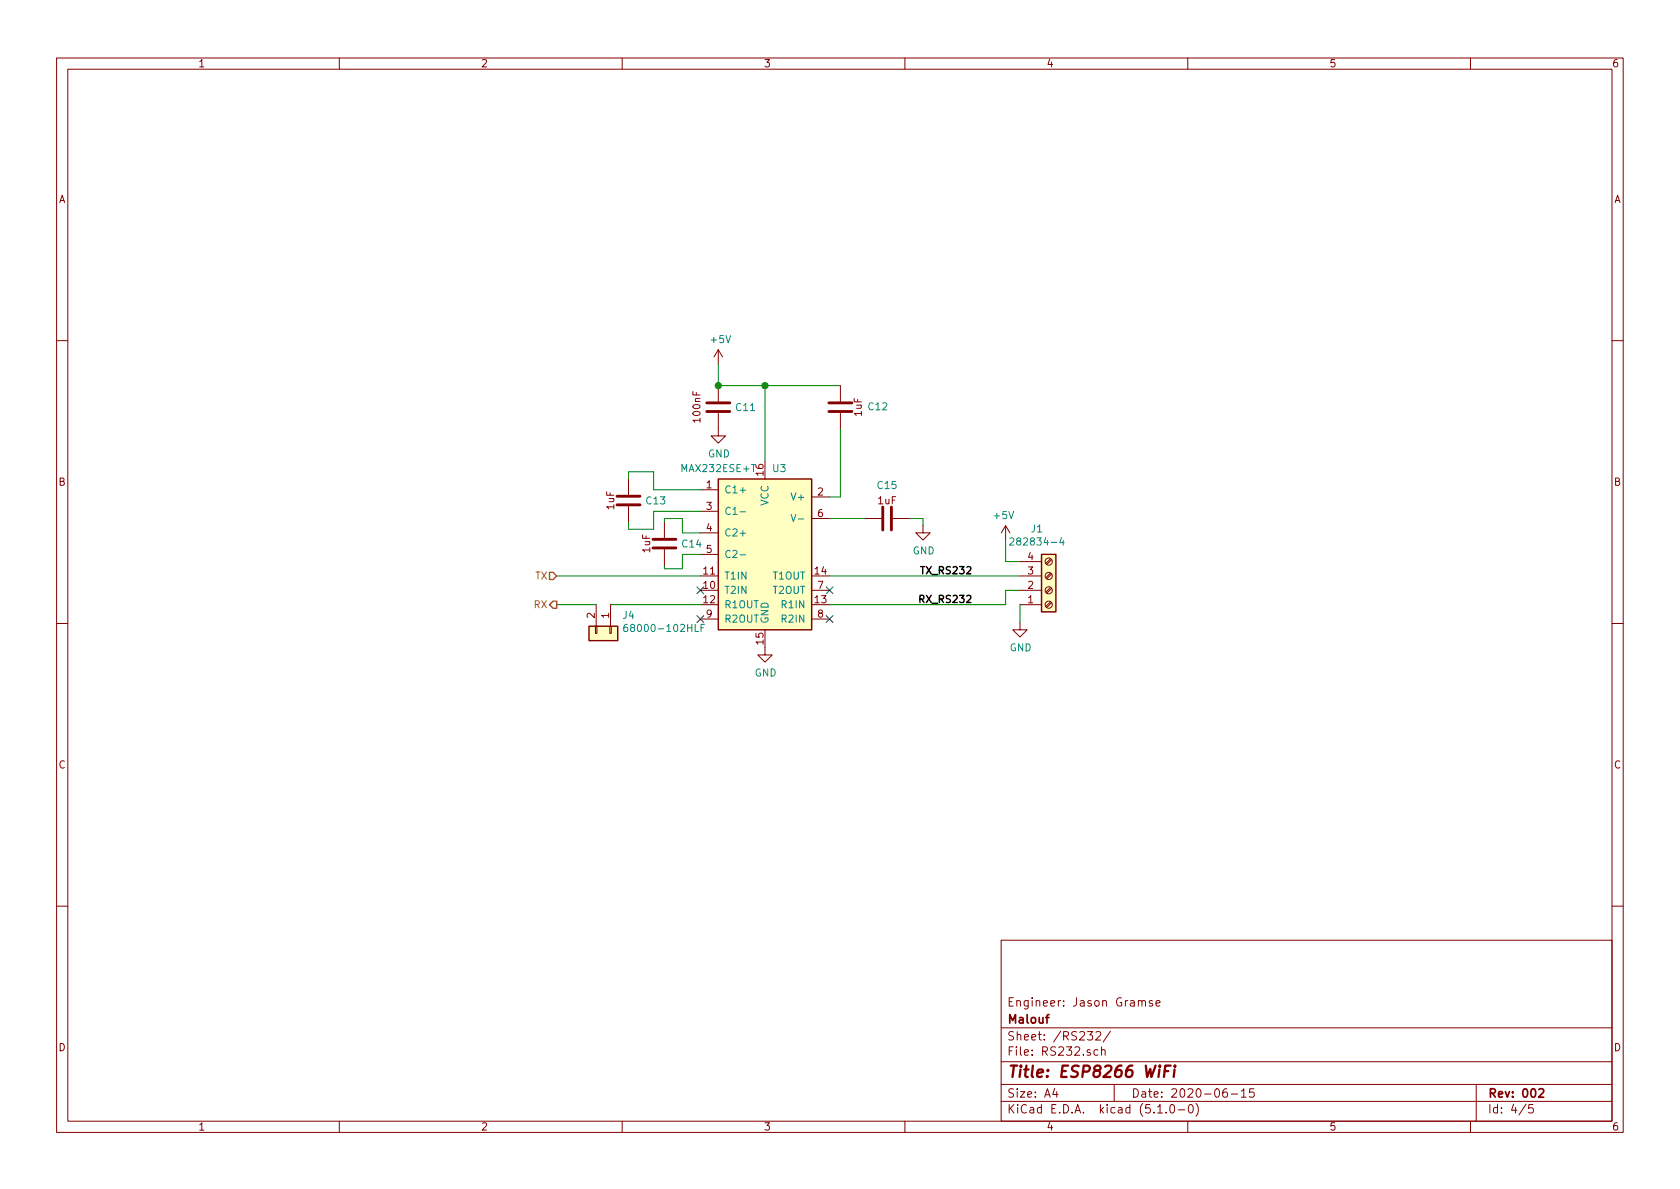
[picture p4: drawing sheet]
EESchema Schematic File Version 4
LIBS:ESP8266-cache
EELAYER 29 0
EELAYER END
$Descr A4 11693 8268
encoding utf-8
Sheet 4 5
Title "ESP8266 WiFi "
Date "2020-06-15"
Rev "002"
Comp "Malouf"
Comment1 "Engineer: Jason Gramse"
Comment2 ""
Comment3 ""
Comment4 ""
$EndDescr
Wire Wire Line
	5325 2675 5000 2675
Wire Wire Line
	5000 2675 5000 2525
$Comp
L power:+5V #PWR?
U 1 1
P 5000 2525
AR Path="/5E388A84/5F63E52F" Ref="#PWR?"  Part="1" 
AR Path="/5E388A2A/5F613B94/5F63E52F" Ref="#PWR0101"  Part="1" 
AR Path="/5F85244C/5F63E52F" Ref="#PWR0143"  Part="1" 
F 0 "#PWR0143" H 5000 2375 50  0001 C CNN
F 1 "+5V" H 5015 2698 50  0000 C CNN
F 2 "" H 5000 2525 50  0001 C CNN
F 3 "" H 5000 2525 50  0001 C CNN
	1    5000 2525
	1    0    0    -1  
$EndComp
$Comp
L Capacitors:CC0603KRX7R9BB104 C?
U 1 1
P 5000 2575
AR Path="/5E388A84/5F63E536" Ref="C?"  Part="1" 
AR Path="/5E388A2A/5F613B94/5F63E536" Ref="C11"  Part="1" 
AR Path="/5F85244C/5F63E536" Ref="C11"  Part="1" 
F 0 "C11" H 5115 2325 50  0000 L CNN
F 1 "CC0603KRX7R9BB104" H 5000 2525 50  0001 C CNN
F 2 "Capacitor_SMD:C_0603_1608Metric" H 5000 2625 50  0001 C CNN
F 3 "https://datasheet.lcsc.com/szlcsc/YAGEO-CC0603KRX7R9BB104_C14663.pdf" H 5000 2625 50  0001 C CNN
F 4 "C14663" H 5000 2575 50  0001 C CNN "LCSC Part #"
	1    5000 2575
	1    0    0    -1  
$EndComp
Connection ~ 5000 2675
Connection ~ 5325 2675
$Comp
L Interface_UART:MAX232ESE+T U?
U 1 1
P 5325 3750
AR Path="/5E388A84/5F63E53F" Ref="U?"  Part="1" 
AR Path="/5E388A2A/5F613B94/5F63E53F" Ref="U3"  Part="1" 
AR Path="/5F85244C/5F63E53F" Ref="U3"  Part="1" 
F 0 "U3" H 5425 4250 50  0000 C CNN
F 1 "MAX232ESE+T" H 5000 4250 50  0000 C CNN
F 2 "Package_SO:SOIC-16_3.9x9.9mm_P1.27mm" H 5375 4200 50  0001 C CNN
F 3 "https://datasheet.lcsc.com/szlcsc/Maxim-Integrated-MAX232ESE-T_C26860.pdf" H 5375 4200 50  0001 C CNN
F 4 "C26860" H 5325 3750 50  0001 C CNN "LCSC Part #"
	1    5325 3750
	1    0    0    -1  
$EndComp
$Comp
L power:GND #PWR?
U 1 1
P 5000 2975
AR Path="/5E388A84/5F63E545" Ref="#PWR?"  Part="1" 
AR Path="/5E388A2A/5F613B94/5F63E545" Ref="#PWR0102"  Part="1" 
AR Path="/5F85244C/5F63E545" Ref="#PWR0144"  Part="1" 
F 0 "#PWR0144" H 5000 2725 50  0001 C CNN
F 1 "GND" H 5005 2802 50  0000 C CNN
F 2 "" H 5000 2975 50  0001 C CNN
F 3 "" H 5000 2975 50  0001 C CNN
	1    5000 2975
	1    0    0    -1  
$EndComp
Wire Wire Line
	5325 2675 5325 3200
Wire Wire Line
	5325 2675 5850 2675
Wire Wire Line
	5850 2975 5850 3450
Wire Wire Line
	5850 3450 5775 3450
Wire Wire Line
	5775 3600 6025 3600
Wire Wire Line
	6325 3600 6425 3600
Wire Wire Line
	6425 3600 6425 3650
$Comp
L power:GND #PWR?
U 1 1
P 6425 3650
AR Path="/5E388A84/5F63E552" Ref="#PWR?"  Part="1" 
AR Path="/5E388A2A/5F613B94/5F63E552" Ref="#PWR0103"  Part="1" 
AR Path="/5F85244C/5F63E552" Ref="#PWR0145"  Part="1" 
F 0 "#PWR0145" H 6425 3400 50  0001 C CNN
F 1 "GND" H 6430 3477 50  0000 C CNN
F 2 "" H 6425 3650 50  0001 C CNN
F 3 "" H 6425 3650 50  0001 C CNN
	1    6425 3650
	1    0    0    -1  
$EndComp
Text Label 6775 4000 2    50   ~ 10
TX_RS232
Text Label 6775 4200 2    50   ~ 10
RX_RS232
NoConn ~ 5775 4100
NoConn ~ 5775 4300
$Comp
L power:GND #PWR?
U 1 1
P 5325 4500
AR Path="/5E388A84/5F63E55C" Ref="#PWR?"  Part="1" 
AR Path="/5E388A2A/5F613B94/5F63E55C" Ref="#PWR0104"  Part="1" 
AR Path="/5F85244C/5F63E55C" Ref="#PWR0146"  Part="1" 
F 0 "#PWR0146" H 5325 4250 50  0001 C CNN
F 1 "GND" H 5330 4327 50  0000 C CNN
F 2 "" H 5325 4500 50  0001 C CNN
F 3 "" H 5325 4500 50  0001 C CNN
	1    5325 4500
	1    0    0    -1  
$EndComp
NoConn ~ 4875 4100
NoConn ~ 4875 4300
Wire Wire Line
	4875 4000 3875 4000
Wire Wire Line
	4250 4200 4875 4200
Wire Wire Line
	4875 3400 4550 3400
Wire Wire Line
	4550 3400 4550 3275
Wire Wire Line
	4550 3275 4375 3275
Wire Wire Line
	4375 3275 4375 3325
Wire Wire Line
	4375 3625 4375 3675
Wire Wire Line
	4375 3675 4550 3675
Wire Wire Line
	4550 3675 4550 3550
Wire Wire Line
	4550 3550 4875 3550
Wire Wire Line
	4625 3625 4625 3600
Wire Wire Line
	4625 3600 4750 3600
Wire Wire Line
	4750 3600 4750 3700
Wire Wire Line
	4750 3700 4875 3700
Wire Wire Line
	4625 3925 4625 3950
Wire Wire Line
	4625 3950 4750 3950
Wire Wire Line
	4750 3950 4750 3850
Wire Wire Line
	4750 3850 4875 3850
Wire Wire Line
	5775 4000 7100 4000
Wire Wire Line
	7000 4200 7000 4100
Wire Wire Line
	7000 4100 7100 4100
Wire Wire Line
	5775 4200 7000 4200
$Comp
L Connector:282834-4 J?
U 1 1
P 7300 4100
AR Path="/5E388A84/5F63E57C" Ref="J?"  Part="1" 
AR Path="/5E388A2A/5F613B94/5F63E57C" Ref="J1"  Part="1" 
AR Path="/5F85244C/5F63E57C" Ref="J1"  Part="1" 
F 0 "J1" H 7218 3675 50  0000 C CNN
F 1 "282834-4" H 7218 3766 50  0000 C CNN
F 2 "TerminalBlock_TE-Connectivity:TerminalBlock_TE_282834-4_1x04_P2.54mm_Horizontal" H 7300 4100 50  0001 C CNN
F 3 "~" H 7300 4100 50  0001 C CNN
	1    7300 4100
	1    0    0    1   
$EndComp
Wire Wire Line
	7100 3900 7000 3900
Wire Wire Line
	7000 3900 7000 3750
$Comp
L power:+5V #PWR?
U 1 1
P 7000 3750
AR Path="/5E388A84/5F63E584" Ref="#PWR?"  Part="1" 
AR Path="/5E388A2A/5F613B94/5F63E584" Ref="#PWR0116"  Part="1" 
AR Path="/5F85244C/5F63E584" Ref="#PWR0147"  Part="1" 
F 0 "#PWR0147" H 7000 3600 50  0001 C CNN
F 1 "+5V" H 7015 3923 50  0000 C CNN
F 2 "" H 7000 3750 50  0001 C CNN
F 3 "" H 7000 3750 50  0001 C CNN
	1    7000 3750
	-1   0    0    -1  
$EndComp
Wire Wire Line
	7100 4200 7100 4325
$Comp
L power:GND #PWR?
U 1 1
P 7100 4325
AR Path="/5E388A84/5F63E58B" Ref="#PWR?"  Part="1" 
AR Path="/5E388A2A/5F613B94/5F63E58B" Ref="#PWR0117"  Part="1" 
AR Path="/5F85244C/5F63E58B" Ref="#PWR0148"  Part="1" 
F 0 "#PWR0148" H 7100 4075 50  0001 C CNN
F 1 "GND" H 7105 4152 50  0000 C CNN
F 2 "" H 7100 4325 50  0001 C CNN
F 3 "" H 7100 4325 50  0001 C CNN
	1    7100 4325
	1    0    0    -1  
$EndComp
$Comp
L Capacitors:CL10A105KB8NNNC C?
U 1 1
P 4375 3225
AR Path="/5E388A84/5F63E592" Ref="C?"  Part="1" 
AR Path="/5E388A2A/5F613B94/5F63E592" Ref="C13"  Part="1" 
AR Path="/5F85244C/5F63E592" Ref="C13"  Part="1" 
F 0 "C13" H 4490 2975 50  0000 L CNN
F 1 "CL10A105KB8NNNC" H 4375 3175 50  0001 C CNN
F 2 "Capacitor_SMD:C_0603_1608Metric" H 4375 3275 50  0001 C CNN
F 3 "http://www.samsungsem.com/kr/support/product-search/mlcc/CL10A475MP5LNNC.jsp" H 4375 3275 50  0001 C CNN
F 4 "C15849" H 4375 3225 50  0001 C CNN "LCSC Part #"
	1    4375 3225
	1    0    0    -1  
$EndComp
$Comp
L Capacitors:CL10A105KB8NNNC C?
U 1 1
P 4625 3525
AR Path="/5E388A84/5F63E599" Ref="C?"  Part="1" 
AR Path="/5E388A2A/5F613B94/5F63E599" Ref="C14"  Part="1" 
AR Path="/5F85244C/5F63E599" Ref="C14"  Part="1" 
F 0 "C14" H 4740 3275 50  0000 L CNN
F 1 "CL10A105KB8NNNC" H 4625 3475 50  0001 C CNN
F 2 "Capacitor_SMD:C_0603_1608Metric" H 4625 3575 50  0001 C CNN
F 3 "http://www.samsungsem.com/kr/support/product-search/mlcc/CL10A475MP5LNNC.jsp" H 4625 3575 50  0001 C CNN
F 4 "C15849" H 4625 3525 50  0001 C CNN "LCSC Part #"
	1    4625 3525
	1    0    0    -1  
$EndComp
$Comp
L Capacitors:CL10A105KB8NNNC C?
U 1 1
P 6425 3600
AR Path="/5E388A84/5F63E5A0" Ref="C?"  Part="1" 
AR Path="/5E388A2A/5F613B94/5F63E5A0" Ref="C15"  Part="1" 
AR Path="/5F85244C/5F63E5A0" Ref="C15"  Part="1" 
F 0 "C15" V 6193 3350 50  0000 C CNN
F 1 "CL10A105KB8NNNC" H 6425 3550 50  0001 C CNN
F 2 "Capacitor_SMD:C_0603_1608Metric" H 6425 3650 50  0001 C CNN
F 3 "http://www.samsungsem.com/kr/support/product-search/mlcc/CL10A475MP5LNNC.jsp" H 6425 3650 50  0001 C CNN
F 4 "C15849" H 6425 3600 50  0001 C CNN "LCSC Part #"
	1    6425 3600
	0    1    1    0   
$EndComp
$Comp
L Capacitors:CL10A105KB8NNNC C?
U 1 1
P 5850 3075
AR Path="/5E388A84/5F63E5A7" Ref="C?"  Part="1" 
AR Path="/5E388A2A/5F613B94/5F63E5A7" Ref="C12"  Part="1" 
AR Path="/5F85244C/5F63E5A7" Ref="C12"  Part="1" 
F 0 "C12" H 5664 2825 50  0000 R CNN
F 1 "CL10A105KB8NNNC" H 5850 3025 50  0001 C CNN
F 2 "Capacitor_SMD:C_0603_1608Metric" H 5850 3125 50  0001 C CNN
F 3 "http://www.samsungsem.com/kr/support/product-search/mlcc/CL10A475MP5LNNC.jsp" H 5850 3125 50  0001 C CNN
F 4 "C15849" H 5850 3075 50  0001 C CNN "LCSC Part #"
	1    5850 3075
	-1   0    0    1   
$EndComp
$Comp
L Connector_Generic:Conn_01x02 J?
U 1 1
P 4250 4400
AR Path="/5E388A2A/5F63E5AD" Ref="J?"  Part="1" 
AR Path="/5E388A84/5F63E5AD" Ref="J?"  Part="1" 
AR Path="/5E388A2A/5F613B94/5F63E5AD" Ref="J4"  Part="1" 
AR Path="/5F85244C/5F63E5AD" Ref="J4"  Part="1" 
F 0 "J4" V 4122 4480 50  0000 L CNN
F 1 "68000-102HLF" V 4213 4480 50  0000 L CNN
F 2 "Connector_PinHeader_2.54mm:PinHeader_1x02_P2.54mm_Vertical" H 4250 4400 50  0001 C CNN
F 3 "https://cdn.amphenol-icc.com/media/wysiwyg/files/drawing/68000.pdf" H 4250 4400 50  0001 C CNN
	1    4250 4400
	0    1    1    0   
$EndComp
Wire Wire Line
	4150 4200 3875 4200
Text HLabel 3875 4200 0    50   Output ~ 0
RX
Text HLabel 3875 4000 0    50   Input ~ 0
TX
$EndSCHEMATC
